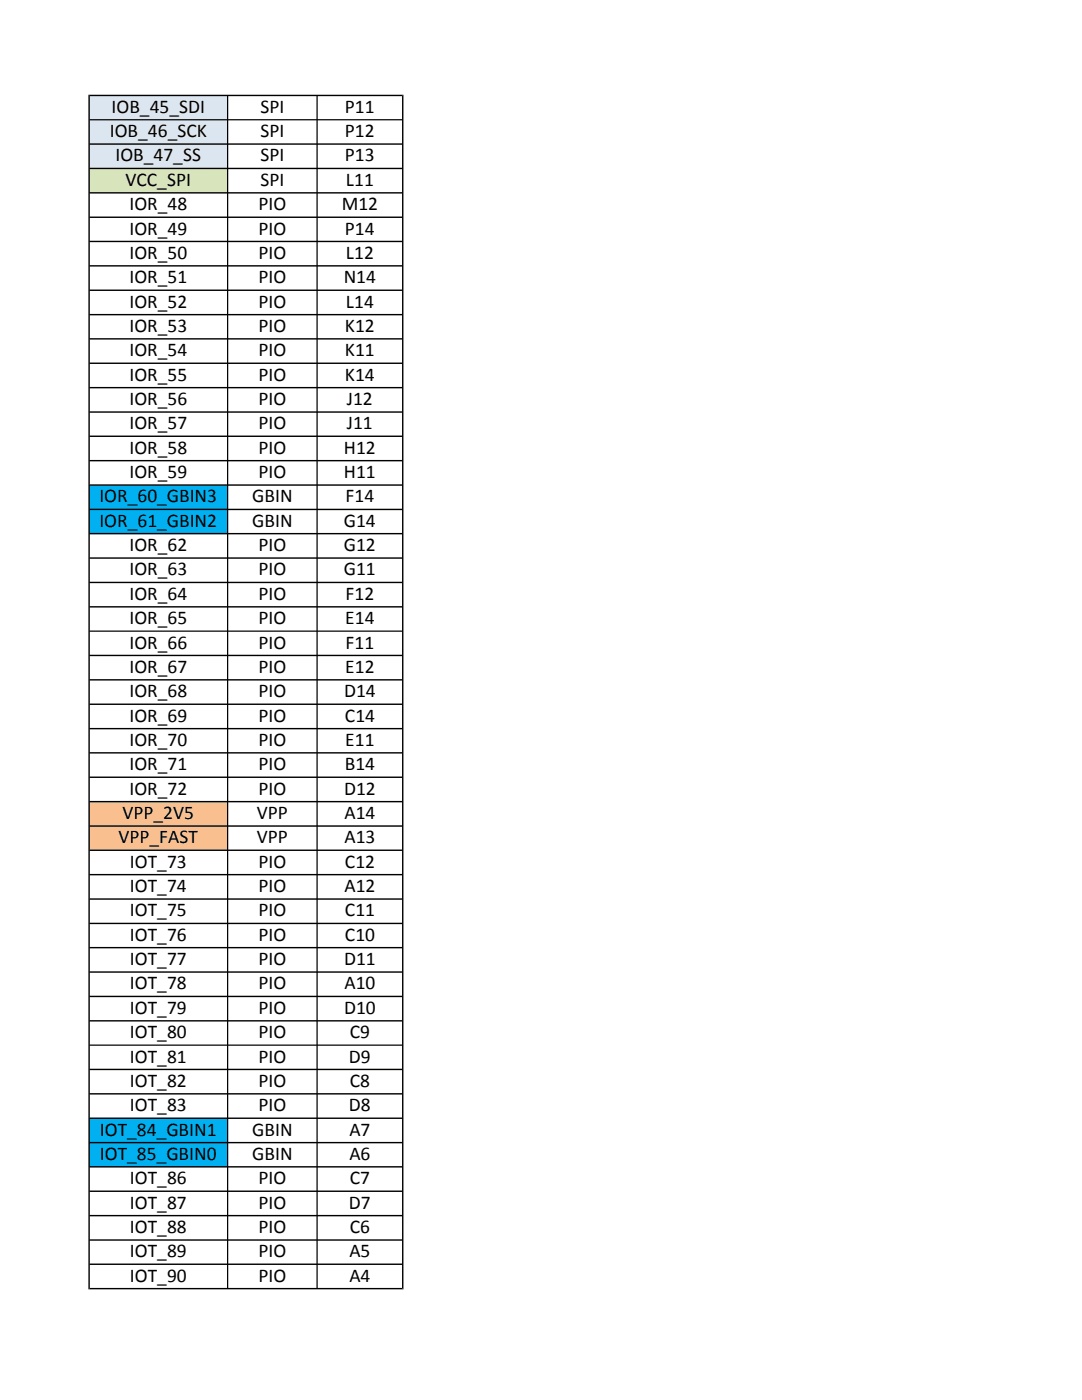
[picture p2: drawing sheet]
<svg xmlns="http://www.w3.org/2000/svg" width="216mm" height="279mm" viewBox="0 0 216 279" stroke-linecap="round" stroke-linejoin="round" font-family="sans-serif">
<path d="M17.8 19h27.6v14.6h-27.6z" fill-rule="evenodd" fill="#dce6f1"/>
<path d="M17.8 33.6h27.6v4.9h-27.6z" fill-rule="evenodd" fill="#d8e4bc"/>
<path d="M17.8 96.8h27.6v9.7h-27.6z" fill-rule="evenodd" fill="#00b0f0"/>
<path d="M17.8 159.9h27.6v9.8h-27.6z" fill-rule="evenodd" fill="#fabf8f"/>
<path d="M17.8 223.1h27.6v9.8h-27.6z" fill-rule="evenodd" fill="#00b0f0"/>
<g fill="#000">
<path d="M17.6 18.9l.3 .3v237.8l-.3 .3z" fill-rule="evenodd"/>
<path d="M45.4 19.1l.1 .1v237.8l-.1 .2-.1-.2v-237.8z" fill-rule="evenodd"/>
<path d="M63.3 19.1l.1 .1v237.8l-.1 .2-.2-.2v-237.8z" fill-rule="evenodd"/>
<path d="M17.6 18.9h62.9l-.3 .3h-62.3z" fill-rule="evenodd"/>
<path d="M80.5 18.9v238.4l-.3-.3v-237.8z" fill-rule="evenodd"/>
<path d="M17.8 23.9l.1-.1h62.3l.2 .1-.2 .1h-62.3z" fill-rule="evenodd"/>
<path d="M17.9 28.6h62.3l.2 .2-.2 .1h-62.3l-.1-.1z" fill-rule="evenodd"/>
<path d="M17.8 33.6l.1-.1h62.3l.2 .1-.2 .2h-62.3z" fill-rule="evenodd"/>
<path d="M17.8 38.5l.1-.2h62.3l.2 .2-.2 .1h-62.3z" fill-rule="evenodd"/>
<path d="M17.9 43.2h62.3l.2 .2-.2 .1h-62.3l-.1-.1z" fill-rule="evenodd"/>
<path d="M17.8 48.2l.1-.2h62.3l.2 .2-.2 .1h-62.3z" fill-rule="evenodd"/>
<path d="M17.9 52.9h62.3l.2 .2-.2 .1h-62.3l-.1-.1z" fill-rule="evenodd"/>
<path d="M17.9 57.8h62.3l.2 .1-.2 .2h-62.3l-.1-.2z" fill-rule="evenodd"/>
<path d="M17.9 62.7h62.3l.2 .1-.2 .1h-62.3l-.1-.1z" fill-rule="evenodd"/>
<path d="M17.9 67.5h62.3l.2 .1-.2 .2h-62.3l-.1-.2z" fill-rule="evenodd"/>
<path d="M17.9 72.4h62.3l.2 .1-.2 .1h-62.3l-.1-.1z" fill-rule="evenodd"/>
<path d="M17.8 77.4l.1-.2h62.3l.2 .2-.2 .1h-62.3z" fill-rule="evenodd"/>
<path d="M17.8 82.2l.1-.1h62.3l.2 .1-.2 .2h-62.3z" fill-rule="evenodd"/>
<path d="M17.8 87.1l.1-.2h62.3l.2 .2-.2 .1h-62.3z" fill-rule="evenodd"/>
<path d="M17.8 91.9l.1-.1h62.3l.2 .1-.2 .2h-62.3z" fill-rule="evenodd"/>
<path d="M17.9 96.7h62.3l.2 .1-.2 .1h-62.3l-.1-.1z" fill-rule="evenodd"/>
<path d="M17.9 101.5h62.3l.2 .2-.2 .1h-62.3l-.1-.1z" fill-rule="evenodd"/>
<path d="M17.8 106.5l.1-.1h62.3l.2 .1-.2 .1h-62.3z" fill-rule="evenodd"/>
<path d="M17.9 111.2h62.3l.2 .2-.2 .1h-62.3l-.1-.1z" fill-rule="evenodd"/>
<path d="M17.8 116.2l.1-.1h62.3l.2 .1-.2 .2h-62.3z" fill-rule="evenodd"/>
<path d="M17.8 121.1l.1-.1h62.3l.2 .1-.2 .1h-62.3z" fill-rule="evenodd"/>
<path d="M17.8 126l.1-.2h62.3l.2 .2-.2 .1h-62.3z" fill-rule="evenodd"/>
<path d="M17.8 130.8l.1-.1h62.3l.2 .1-.2 .2h-62.3z" fill-rule="evenodd"/>
<path d="M17.8 135.7l.1-.2h62.3l.2 .2-.2 .1h-62.3z" fill-rule="evenodd"/>
<path d="M17.8 140.5l.1-.1h62.3l.2 .1-.2 .2h-62.3z" fill-rule="evenodd"/>
<path d="M17.9 145.3h62.3l.2 .1-.2 .2h-62.3l-.1-.2z" fill-rule="evenodd"/>
<path d="M17.8 150.2l.1-.1h62.3l.2 .1-.2 .2h-62.3z" fill-rule="evenodd"/>
<path d="M17.9 155h62.3l.2 .1-.2 .2h-62.3l-.1-.2z" fill-rule="evenodd"/>
<path d="M17.8 160l.1-.2h62.3l.2 .2-.2 .1h-62.3z" fill-rule="evenodd"/>
<path d="M17.8 164.9l.1-.2h62.3l.2 .2-.2 .1h-62.3z" fill-rule="evenodd"/>
<path d="M17.8 169.7l.1-.2h62.3l.2 .2-.2 .1h-62.3z" fill-rule="evenodd"/>
<path d="M17.8 174.6l.1-.2h62.3l.2 .2-.2 .1h-62.3z" fill-rule="evenodd"/>
<path d="M17.8 179.4l.1-.1h62.3l.2 .1-.2 .2h-62.3z" fill-rule="evenodd"/>
<path d="M17.8 184.3l.1-.2h62.3l.2 .2-.2 .1h-62.3z" fill-rule="evenodd"/>
<path d="M17.8 189.1l.1-.1h62.3l.2 .1-.2 .2h-62.3z" fill-rule="evenodd"/>
<path d="M17.8 194l.1-.1h62.3l.2 .1-.2 .1h-62.3z" fill-rule="evenodd"/>
<path d="M17.8 198.9l.1-.2h62.3l.2 .2-.2 .1h-62.3z" fill-rule="evenodd"/>
<path d="M17.8 203.7l.1-.1h62.3l.2 .1-.2 .2h-62.3z" fill-rule="evenodd"/>
<path d="M17.9 208.5h62.3l.2 .1-.2 .1h-62.3l-.1-.1z" fill-rule="evenodd"/>
<path d="M17.8 213.4l.1-.1h62.3l.2 .1-.2 .2h-62.3z" fill-rule="evenodd"/>
<path d="M17.9 218.2h62.3l.2 .1-.2 .1h-62.3l-.1-.1z" fill-rule="evenodd"/>
<path d="M17.9 223h62.3l.2 .2-.2 .1h-62.3l-.1-.1z" fill-rule="evenodd"/>
<path d="M17.8 228l.1-.1h62.3l.2 .1-.2 .2h-62.3z" fill-rule="evenodd"/>
<path d="M17.9 232.7h62.3l.2 .2-.2 .1h-62.3l-.1-.1z" fill-rule="evenodd"/>
<path d="M17.9 237.6h62.3l.2 .1-.2 .2h-62.3l-.1-.2z" fill-rule="evenodd"/>
<path d="M17.8 242.6l.1-.1h62.3l.2 .1-.2 .1h-62.3z" fill-rule="evenodd"/>
<path d="M17.9 247.3h62.3l.2 .2-.2 .1h-62.3l-.1-.1z" fill-rule="evenodd"/>
<path d="M17.8 252.3l.1-.1h62.3l.2 .1-.2 .1h-62.3z" fill-rule="evenodd"/>
<path d="M17.9 257h62.3l.3 .3h-62.9z" fill-rule="evenodd"/>
</g>
<g font-size="3.9">
<text x="22.3" y="22.5">IOB_45_SDI</text>
<text x="52" y="22.5">SPI</text>
<text x="68.8" y="22.5">P11</text>
<text x="21.9" y="27.4">IOB_46_SCK</text>
<text x="52" y="27.4">SPI</text>
<text x="68.8" y="27.4">P12</text>
<text x="23" y="32.2">IOB_47_SS</text>
<text x="52" y="32.2">SPI</text>
<text x="68.8" y="32.2">P13</text>
<text x="25" y="37.1">VCC_SPI</text>
<text x="25.8" y="41.9">IOR_48</text>
<text x="51.6" y="41.9">PIO</text>
<text x="52" y="37.1">SPI</text>
<text x="68.2" y="41.9">M12</text>
<text x="69" y="37.1">L11</text>
<text x="25.8" y="46.8">IOR_49</text>
<text x="51.6" y="46.8">PIO</text>
<text x="68.8" y="46.8">P14</text>
<text x="25.8" y="51.6">IOR_50</text>
<text x="51.6" y="51.6">PIO</text>
<text x="69" y="51.6">L12</text>
<text x="25.8" y="56.5">IOR_51</text>
<text x="51.6" y="56.5">PIO</text>
<text x="68.6" y="56.5">N14</text>
<text x="25.8" y="61.4">IOR_52</text>
<text x="51.6" y="61.4">PIO</text>
<text x="69" y="61.4">L14</text>
<text x="25.8" y="66.3">IOR_53</text>
<text x="25.8" y="71.1">IOR_54</text>
<text x="51.6" y="66.3">PIO</text>
<text x="51.6" y="71.1">PIO</text>
<text x="68.8" y="66.3">K12</text>
<text x="68.8" y="71.1">K11</text>
<text x="25.8" y="76">IOR_55</text>
<text x="51.6" y="76">PIO</text>
<text x="68.8" y="76">K14</text>
<text x="25.8" y="80.8">IOR_56</text>
<text x="51.6" y="80.8">PIO</text>
<text x="69.2" y="80.8">J12</text>
<text x="25.8" y="85.7">IOR_57</text>
<text x="51.6" y="85.7">PIO</text>
<text x="69.2" y="85.7">J11</text>
<text x="25.8" y="90.5">IOR_58</text>
<text x="25.8" y="95.4">IOR_59</text>
<text x="51.6" y="90.5">PIO</text>
<text x="51.6" y="95.4">PIO</text>
<text x="68.6" y="90.5">H12</text>
<text x="68.6" y="95.4">H11</text>
<text x="19.8" y="100.3">IOR_60_GBIN3</text>
<text x="50.3" y="100.3">GBIN</text>
<text x="68.9" y="100.3">F14</text>
<text x="19.8" y="105.1">IOR_61_GBIN2</text>
<text x="50.3" y="105.1">GBIN</text>
<text x="68.6" y="105.1">G14</text>
<text x="25.8" y="110">IOR_62</text>
<text x="51.6" y="110">PIO</text>
<text x="68.6" y="110">G12</text>
<text x="25.8" y="114.8">IOR_63</text>
<text x="25.8" y="119.7">IOR_64</text>
<text x="51.6" y="114.8">PIO</text>
<text x="51.6" y="119.7">PIO</text>
<text x="68.6" y="114.8">G11</text>
<text x="68.9" y="119.7">F12</text>
<text x="25.8" y="124.6">IOR_65</text>
<text x="51.6" y="124.6">PIO</text>
<text x="68.9" y="124.6">E14</text>
<text x="25.8" y="129.4">IOR_66</text>
<text x="51.6" y="129.4">PIO</text>
<text x="68.9" y="129.4">F11</text>
<text x="25.8" y="134.3">IOR_67</text>
<text x="51.6" y="134.3">PIO</text>
<text x="68.9" y="134.3">E12</text>
<text x="25.8" y="139.1">IOR_68</text>
<text x="51.6" y="139.1">PIO</text>
<text x="68.7" y="139.1">D14</text>
<text x="25.8" y="144">IOR_69</text>
<text x="25.8" y="148.9">IOR_70</text>
<text x="51.6" y="144">PIO</text>
<text x="51.6" y="148.9">PIO</text>
<text x="68.8" y="144">C14</text>
<text x="68.9" y="148.9">E11</text>
<text x="25.8" y="153.7">IOR_71</text>
<text x="51.6" y="153.7">PIO</text>
<text x="68.8" y="153.7">B14</text>
<text x="25.8" y="158.6">IOR_72</text>
<text x="51.6" y="158.6">PIO</text>
<text x="68.7" y="158.6">D12</text>
<text x="24.4" y="163.4">VPP_2V5</text>
<text x="51.2" y="163.4">VPP</text>
<text x="68.7" y="163.4">A14</text>
<text x="23.6" y="168.3">VPP_FAST</text>
<text x="25.9" y="173.1">IOT_73</text>
<text x="51.2" y="168.3">VPP</text>
<text x="51.6" y="173.1">PIO</text>
<text x="68.7" y="168.3">A13</text>
<text x="68.8" y="173.1">C12</text>
<text x="25.9" y="178">IOT_74</text>
<text x="51.6" y="178">PIO</text>
<text x="68.7" y="178">A12</text>
<text x="25.9" y="182.9">IOT_75</text>
<text x="51.6" y="182.9">PIO</text>
<text x="68.8" y="182.9">C11</text>
<text x="25.9" y="187.7">IOT_76</text>
<text x="51.6" y="187.7">PIO</text>
<text x="68.8" y="187.7">C10</text>
<text x="25.9" y="192.6">IOT_77</text>
<text x="25.9" y="197.4">IOT_78</text>
<text x="51.6" y="192.6">PIO</text>
<text x="51.6" y="197.4">PIO</text>
<text x="68.7" y="192.6">D11</text>
<text x="68.7" y="197.4">A10</text>
<text x="25.9" y="202.3">IOT_79</text>
<text x="51.6" y="202.3">PIO</text>
<text x="68.7" y="202.3">D10</text>
<text x="25.9" y="207.2">IOT_80</text>
<text x="51.6" y="207.2">PIO</text>
<text x="69.8" y="207.2">C9</text>
<text x="25.9" y="212.1">IOT_81</text>
<text x="51.6" y="212.1">PIO</text>
<text x="69.6" y="212.1">D9</text>
<text x="25.9" y="216.9">IOT_82</text>
<text x="25.9" y="221.8">IOT_83</text>
<text x="51.6" y="216.9">PIO</text>
<text x="51.6" y="221.8">PIO</text>
<text x="69.6" y="221.8">D8</text>
<text x="69.8" y="216.9">C8</text>
<text x="19.9" y="226.6">IOT_84_GBIN1</text>
<text x="50.3" y="226.6">GBIN</text>
<text x="69.7" y="226.6">A7</text>
<text x="19.9" y="231.5">IOT_85_GBIN0</text>
<text x="50.3" y="231.5">GBIN</text>
<text x="69.7" y="231.5">A6</text>
<text x="25.9" y="236.3">IOT_86</text>
<text x="51.6" y="236.3">PIO</text>
<text x="69.8" y="236.3">C7</text>
<text x="25.9" y="241.2">IOT_87</text>
<text x="51.6" y="241.2">PIO</text>
<text x="69.6" y="241.2">D7</text>
<text x="25.9" y="246.1">IOT_88</text>
<text x="25.9" y="250.9">IOT_89</text>
<text x="51.6" y="246.1">PIO</text>
<text x="51.6" y="250.9">PIO</text>
<text x="69.7" y="250.9">A5</text>
<text x="69.8" y="246.1">C6</text>
<text x="25.9" y="255.8">IOT_90</text>
<text x="51.6" y="255.8">PIO</text>
<text x="69.7" y="255.8">A4</text>
</g>
</svg>
